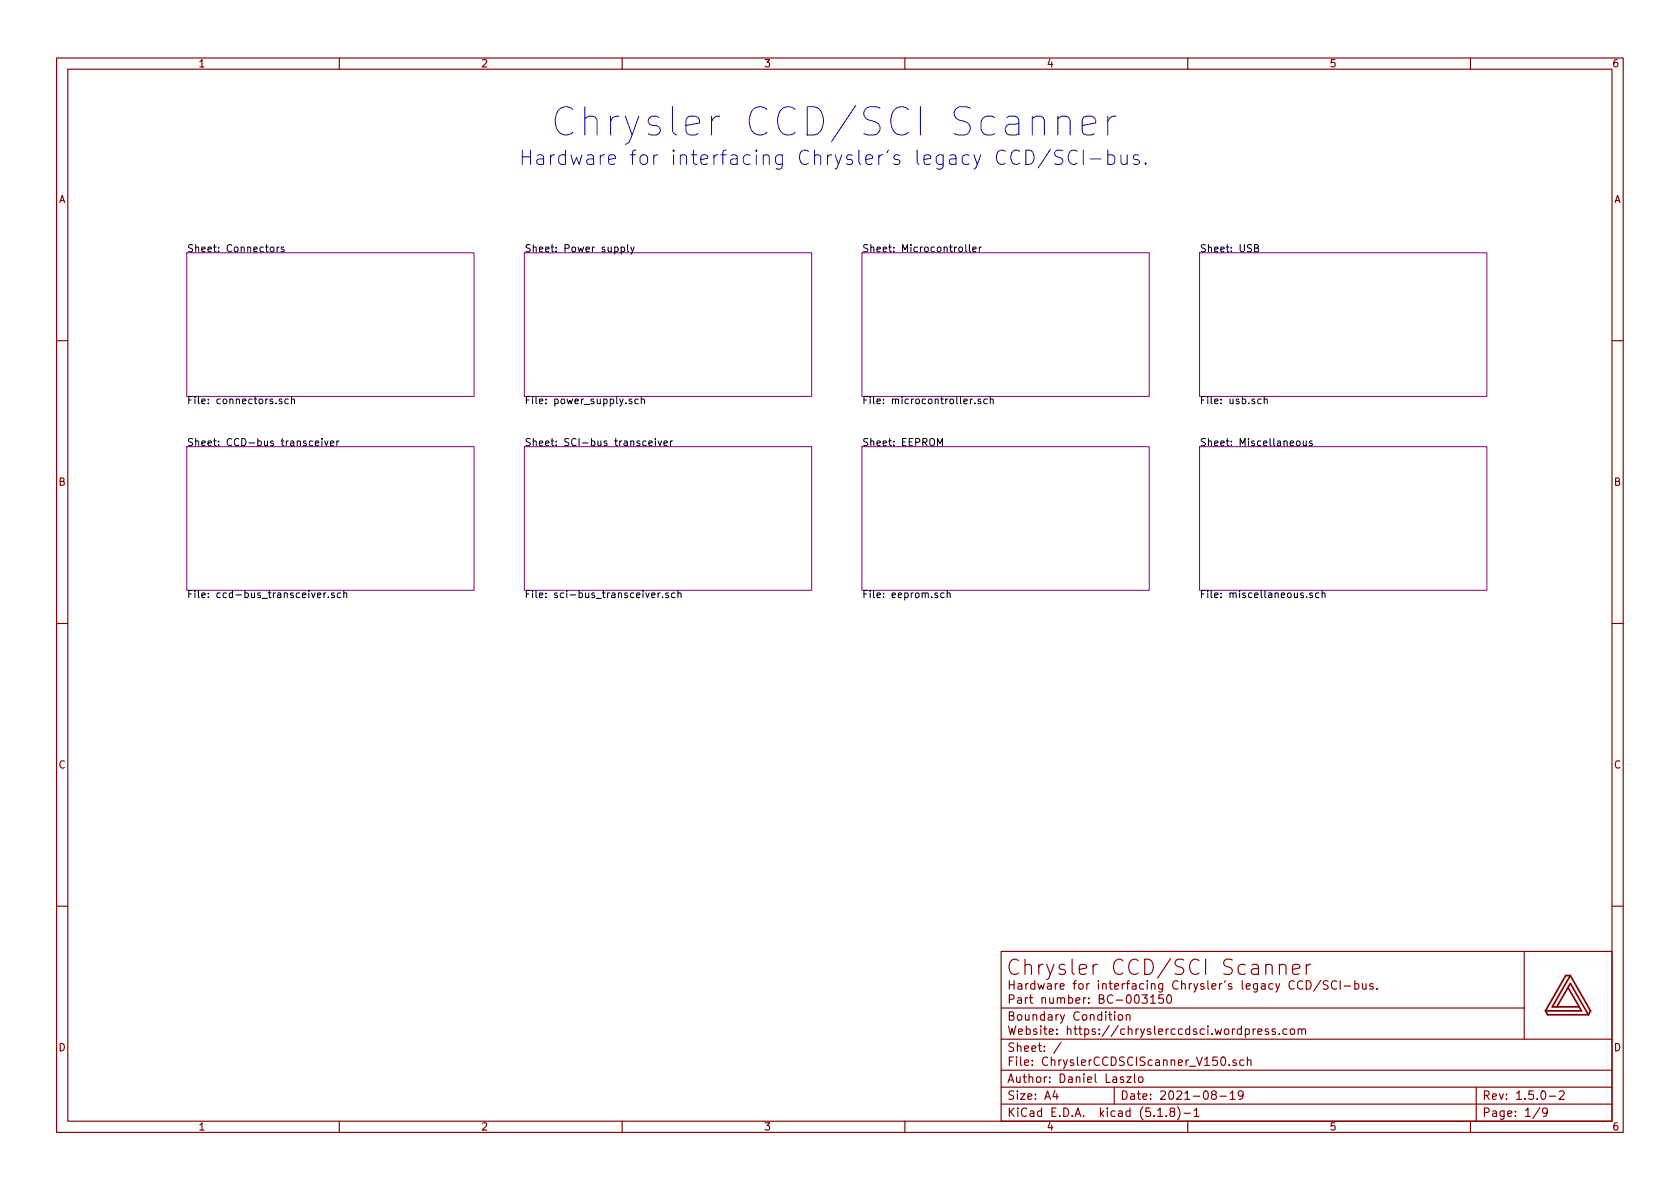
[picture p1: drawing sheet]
<svg xmlns="http://www.w3.org/2000/svg" width="297mm" height="210mm" viewBox="0 0 297 210" stroke-linecap="round" stroke-linejoin="round" font-family="sans-serif">
<g fill="none" stroke="#840000" stroke-width=".2">
<path d="M10 10.3h277v189.9h-277zM12 12.2h273v186.1h-273zM60 10.3v1.9M110 10.3v1.9M160 10.3v1.9M210 10.3v1.9M260 10.3v1.9M10 60.2h2M285 60.2h2M10 110.3h2M285 110.3h2M10 160.2h2"/>
<path d="M177 168.2h108v30.1h-108zM177 178.3h92.5M197.1 178.9v.2M197.1 179.4v1M197.8 179.5l.2-.1 .4 .1v.8l-.2 .1-.4-.1zM199.1 179.5h.1a.37 .37 0 0 1 .6 .1v.8M199.1 179.4v1M201.9 175.9h.9l-.4 .6 .4 .1v.7l-.2 .1-.7-.1M203.4 176.3l.5-.4v1.5M203.4 177.4h.9M205.6 175.9h-.7v.7l.2-.1h.5l.1 .3-.1 .5-.2 .1-.5-.1M206.4 176.1l.2-.2a.81 .81 0 0 1 .6 .6 .81 .81 0 0 1-.3 .8l-.1 .1a.79 .79 0 0 1-.4-1.3z"/>
<path d="M223.8 170.8a.66 .66 0 0 1 1.1 .1v1.4M226.2 170.8a.69 .69 0 0 1 1.2 .1v1.4M226.2 170.5v1.8M228.5 171.4l1.3-.2-.1-.5-.8-.2-.2 .2-.2 .2v1l.2 .3 .2 .1 .8-.1M231 173.4a.76 .76 0 0 1 .8 .8 .76 .76 0 0 1-.8 .7zM231 170.5v1.8M231.7 170.5a.69 .69 0 0 0-.7 .5M233.6 173.3l-1.3 2M234.8 173.5l-.5-.1-.3 .3v.3l.7 .4v.4a.62 .62 0 0 1-.7 0M236.3 173.6a.59 .59 0 0 0-.7 0 .59 .59 0 0 0-.2 .7 .56 .56 0 0 0 .3 .6 .56 .56 0 0 0 .6-.1M237 173.4v1.5M237.7 174.4h1.1"/>
<path d="M239.5 174l.5-.1 .3 .3-.1 .6-.2 .1-.5-.1M239.5 173.4v1.5M240.9 173.9l.1 .9 .3 .1 .2-.1M241.5 173.9v1M242.7 174a.37 .37 0 0 0-.5 .1v.3l.5 .1 .1 .1-.2 .3-.4-.1M243.5 174.8v.1M269.5 168.2v15.6M285 160.2h2M60 198.3v1.9M110 198.3v1.9M160 198.3v1.9M177 195.2h108"/>
<path d="M177 192.2h108M177 189.2h108M177 183.8h108M186.5 192.8l-.3 1.1h.9M186.9 193.4v1M187.6 184.3l-1.3 2M197 192.2v3M198.7 190.5a.37 .37 0 0 0-.6 .1v.2l.6 .2v.1l-.2 .3-.4-.1M199.2 190.4h.8l-.8 1h.8M200.6 189.9v1.3l.2 .2M201.3 190.5l.3-.1 .4 .1v.8l-.2 .1-.5-.1zM204.7 196.4l.4-.5v1.5"/>
<path d="M204.7 197.4h.9M206.2 197.3v.1M207.1 196.6l-.2-.3 .1-.3a.48 .48 0 0 1 .6 .1v.4a.52 .52 0 0 0-.7 .2 .52 .52 0 0 0 .1 .7h.4l.2-.1 .1-.4-.3-.3M208.2 195.7a1.71 1.71 0 0 1 0 2.3M209.3 196.9h1.2M210 198.3v1.9M211.1 196.4l.5-.5v1.5M211.1 197.4h.9M214.5 193.5l-.3-.2 .1-.2a.48 .48 0 0 1 .6-.1l.2 .2-.2 .3-.5 .1a.48 .48 0 0 0-.1 .7l.2 .1 .5-.1 .1-.5-.3-.3M215.7 193.8h1.1M216 187.1l.3-.2a.94 .94 0 0 1 0 1.5 .82 .82 0 0 1-.3-1.3zM217.3 188.3v.1"/>
<path d="M217.5 193.3l.4-.4v1.5M217.5 194.4h.8M218.6 187.5l-.4-.1-.2 .2 .1 .3 .5 .1v.3h-.6M219.8 193.5l-.3 .3h-.3l-.3-.3v-.3l.2-.2 .4-.1 .2 .2a1.13 1.13 0 0 1-.2 1.2l-.4 .1M219.9 187.5l-.4-.1-.3 .3 .1 .6h.6M220.5 187.5l.3-.1 .3 .1 .1 .9M220.5 186.9v1.5M221.6 181.9v1M222 181.9l-.4 .2v.1M222.4 182.4l.7-.1v-.3l-.5-.1-.2 .2 .1 .7h.6M224.3 182l-.4-.1-.2 .2 .1 .3 .5 .1v.3h-.6M225.5 182l-.4-.1-.2 .2 .1 .3 .5 .1v.3h-.6"/>
<path d="M226.2 182.8v.1M227.6 182l-.5-.1-.3 .3 .1 .6 .2 .1 .5-.1M228.2 182.1l.2-.2 .4 .2v.7l-.2 .1-.4-.1zM229.5 182.1l.3-.2 .3 .1 .1 .9M229.5 181.9v1M230.2 182.1a.36 .36 0 0 1 .3-.2 .36 .36 0 0 1 .3 .2v.8M260 198.3v1.9M261 192.2v6.1M272.3 195.9l-1.3 1.9M273.6 196.6l-.3 .3h-.3l-.3-.3v-.4l.2-.2 .4-.1 .2 .2a1.19 1.19 0 0 1-.2 1.3h-.4M273.9 193.8h1.2M275.7 193.1l.2-.2h.4l.3 .4-1 1.1h1"/>
</g>
<path d="M33 44.7h50.8v25.4h-50.8zM92.7 44.7h50.8v25.4h-50.8zM152.4 44.7h50.8v25.4h-50.8zM212.1 44.7h50.8v25.4h-50.8zM33 79h50.8v25.4h-50.8zM92.7 79h50.8v25.4h-50.8zM152.4 79h50.8v25.4h-50.8zM212.1 79h50.8v25.4h-50.8z" fill="none" stroke="#840084" stroke-width=".18"/>
<g fill="none" stroke="#000" stroke-width=".18">
<path d="M47.9 43.7h.3l.2 .1-.1 .7h-.3l-.2-.1v-.5zM49 43.7v.8M49.4 43.7h-.3l-.1 .2M50.2 43.7h-.3l-.2 .2 .1 .1 .4 .2v.3h-.5M109.8 43.7h.4l.2 .2-.1 .6h-.5M109.8 43.7v1.3M111 43.3v1l.2 .2M111.5 43.7l.3 .8M112.1 43.7l-.4 1.1-.2 .2M170.7 43.3v1l.2 .2M171.4 43.3v1l.2 .2M172 44.1l.6-.1-.1-.3h-.3l-.2 .2 .1 .6h.4"/>
<path d="M173.2 43.7v.8M173.5 43.7l-.3 .2M221.8 43.9l.6-.1 .1-.2-.1-.2-.6-.1v1.2h.5l.2-.1 .1-.3-.4-.2M49.8 70.6h-.3l-.1 .1v.2l.4 .1v.3h-.4M51 70.6h-.4l-.2 .2 .1 .5h.5M51.5 70.7l.2-.1h.3l.1 .8M51.5 70.1v1.3M55.8 78.4l.6-.1-.1-.3h-.3l-.2 .2v.6h.5M56.9 77.5v.2M56.9 78v.8M57.4 78l.3 .8 .3-.8M58.4 78.4l.6-.1v-.3h-.4l-.2 .2 .1 .6h.5"/>
<path d="M59.6 78v.8M59.9 78l-.3 .2M111.7 70.6h-.3l-.2 .1 .1 .2 .4 .1v.3h-.5M112.9 70.6h-.4l-.3 .2 .2 .5h.5M113.4 70.7l.2-.1h.3v.8M113.4 70.1v1.3M114.7 78.4l.6-.1v-.3h-.4l-.2 .2 .1 .6h.5M115.9 77.5v.2M115.9 78v.8M116.4 78l.3 .8 .3-.8M117.4 78.4l.6-.1-.1-.3h-.3l-.2 .2v.6h.5M118.5 78v.8"/>
<path d="M118.9 78l-.4 .2M165.8 78.8v-1.3l.4 1 .4-1v1.3M171.9 70.6l-.3 .2M172.4 71.3v.1M173.4 70.6h-.3l-.2 .1 .1 .2 .4 .1v.3h-.5M174.5 70.6h-.3l-.3 .2 .2 .5h.4M175.1 70.7l.2-.1h.3v.8M175.1 70.1v1.3M223 70.6h-.4l-.2 .2 .1 .5h.5M223.5 70.7l.2-.1h.3l.1 .8M223.5 70.1v1.3M229.3 78.1l.1-.1 .4 .1 .1 .5-.2 .2h-.3l-.1-.1z"/>
<path d="M230.4 78l.1 .8h.3l.2-.1M231 78v.8M232 78h-.3l-.2 .2 .1 .1 .4 .2v.3h-.5M56.1 105.3l.6-.1v-.3l-.4-.1-.2 .2 .1 .6h.5M57.3 104.8v.9M57.6 104.8l-.3 .3M58.1 105.6v.1M59.1 104.9l-.3-.1-.2 .2 .1 .2 .4 .1v.3h-.5M60.2 104.9l-.3-.1-.3 .3 .2 .5h.4M60.8 105l.2-.2 .3 .1v.8M60.8 104.4v1.3M115.2 105.3l.6-.1-.1-.3-.3-.1-.2 .2 .1 .6h.4"/>
<path d="M116.4 104.8v.9M116.7 104.8l-.3 .3M117.1 105.6v.1M118.2 104.9l-.3-.1-.2 .2 .1 .2 .4 .1v.3h-.5M119.3 104.9l-.4-.1-.2 .3 .1 .5h.5M119.9 105l.1-.2 .3 .1 .1 .8M119.9 104.4v1.3M166.9 104.9l-.4-.1-.2 .3 .1 .5h.5M167.5 105l.1-.2 .3 .1 .1 .8M167.5 104.4v1.3M231 105.6v.1M232.1 104.9l-.4-.1-.1 .2v.2l.5 .1v.3h-.5"/>
<path d="M233.2 104.9l-.4-.1-.2 .3 .1 .5h.5M233.8 105l.1-.2 .3 .1 .1 .8M233.8 104.4v1.3"/>
</g>
<path d="M273.3 178.8l.3 .6h7.2M275.3 178l2.3-4.1 3.2 5.5M277.2 174.6l2.4 4.2h-6.3M277.6 172.5h-.8l-3.5 6.3M277.6 172.5l-3.2 5.5h4.8M277.6 172.5l3.6 6.3-.4 .6" fill="none" stroke="#840000" stroke-width=".3"/>
<g fill="none" stroke="#0000c2" stroke-width=".18">
<path d="M181.4 26.5a1.33 1.33 0 0 1 1.3 .7 1.33 1.33 0 0 1-.1 1.5l-.6 .4h-.6zM182.5 21a1.36 1.36 0 0 1 1.9-.2l.3 .5v2.6M185.7 26.4l-2.1 3.3M187 21a1.25 1.25 0 0 1 2.2 .3v2.6M187 20.5v3.4M187.9 26.7l-1-.2a.61 .61 0 0 0-.4 .6 .61 .61 0 0 0 .4 .6 .92 .92 0 0 1 1 .6 .69 .69 0 0 1-.5 .8l-.9-.1M190.4 26.8a.96 .96 0 0 0-1-.1 .96 .96 0 0 0-.5 .9 1.08 1.08 0 0 0 .3 1.1 1.08 1.08 0 0 0 1.1 .3l.1-.2M191.3 22.2l2.4-.5v-.4l-.2-.5-.5-.3h-1l-.4 .3-.3 .5v1.9l.3 .4 .4 .3h1l.5-.3M191.5 26.5v2.6M192.8 28.1h1.9M195.9 20.5v3.4M195.9 27.5l.7-.1 .3 .1 .2 .4v.7l-.2 .4-.3 .1-.7-.1"/>
<path d="M195.9 26.5v2.6M197.3 20.5a1.28 1.28 0 0 0-1.4 1M198.2 27.4v1.3l.1 .3a.66 .66 0 0 0 1-.2M199.3 27.4v1.7M201.3 27.5l-.6-.1-.2 .1-.1 .2 .1 .4 .8 .2 .2 .3-.2 .4-.2 .1-.7-.1M202.5 28.8l.2 .2-.2 .1-.1-.1 .1-.2v.3"/>
</g>
<text font-size="7" fill="#0000c2" x="97.2" y="24.1">Chrysler CCD/SCI Scanner</text>
<text font-size="3.7" fill="#840000" x="177.8" y="172.5">Chrysler CCD/SCI Scanner</text>
<text font-size="3.5" fill="#0000c2" x="91.7" y="29.2">Hardware for interfacing Chrysler's legacy CCD/SCI-bus.</text>
<g font-size="2.1" fill="#840000">
<text x="178" y="177.5">Part number: BC-003150</text>
<text x="178" y="175">Hardware for interfacing Chrysler's legacy CCD/SCI-bus.</text>
<text x="178" y="186">Sheet: /</text>
<text x="178" y="180.5">Boundary Condition</text>
<text x="178" y="183">Website: https://chryslerccdsci.wordpress.com</text>
<text x="178" y="188.5">File: ChryslerCCDSCIScanner_V150.sch</text>
<text x="178" y="191.5">Author: Daniel Laszlo</text>
<text x="178" y="197.5">KiCad E.D.A. kicad (5.1.8)-1</text>
<text x="178" y="194.5">Size: A4</text>
<text x="198" y="194.5">Date: 2021-08-19</text>
<text x="262" y="194.5">Rev: 1.5.0-2</text>
<text x="262" y="197.5">Page: 1/9</text>
</g>
<g font-size="1.8" fill="#840000">
<text x="35" y="11.9">1</text>
<text x="85" y="11.9">2</text>
<text x="135" y="11.9">3</text>
<text x="185" y="11.9">4</text>
<text x="235" y="11.9">5</text>
<text x="285" y="11.9">6</text>
<text x="10.4" y="35.9">A</text>
<text x="285.4" y="35.9">A</text>
<text x="10.4" y="85.9">B</text>
<text x="285.4" y="85.9">B</text>
<text x="10.4" y="135.9">C</text>
<text x="285.4" y="135.9">C</text>
<text x="10.4" y="185.9">D</text>
<text x="285.4" y="185.9">D</text>
<text x="35" y="199.9">1</text>
<text x="85" y="199.9">2</text>
<text x="135" y="199.9">3</text>
<text x="185" y="199.9">4</text>
<text x="235" y="199.9">5</text>
<text x="285" y="199.9">6</text>
</g>
<g font-size="1.8">
<text x="33" y="44.6">Sheet: Connectors</text>
<text x="92.7" y="44.6">Sheet: Power supply</text>
<text x="152.4" y="44.6">Sheet: Microcontroller</text>
<text x="212.1" y="44.6">Sheet: USB</text>
<text x="33" y="71.5">File: connectors.sch</text>
<text x="92.7" y="71.5">File: power_supply.sch</text>
<text x="152.4" y="71.5">File: microcontroller.sch</text>
<text x="212.1" y="71.5">File: usb.sch</text>
<text x="33" y="78.9">Sheet: CCD-bus transceiver</text>
<text x="92.7" y="78.9">Sheet: SCI-bus transceiver</text>
<text x="152.4" y="78.9">Sheet: EEPROM</text>
<text x="212.1" y="78.9">Sheet: Miscellaneous</text>
<text x="33" y="105.8">File: ccd-bus_transceiver.sch</text>
<text x="92.7" y="105.8">File: sci-bus_transceiver.sch</text>
<text x="152.4" y="105.8">File: eeprom.sch</text>
<text x="212.1" y="105.8">File: miscellaneous.sch</text>
</g>
</svg>
